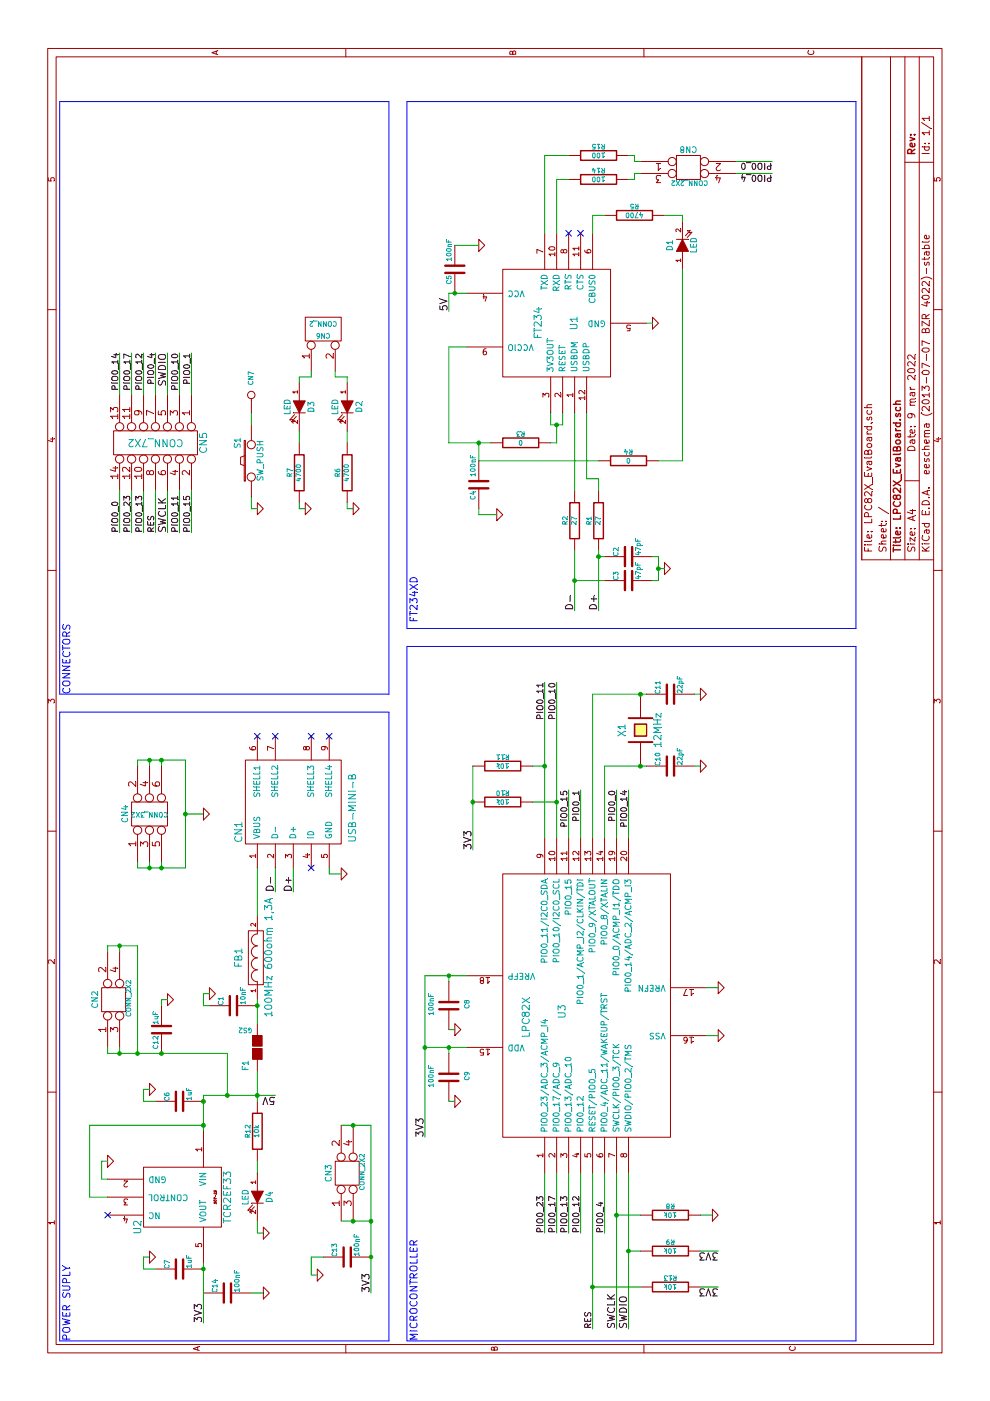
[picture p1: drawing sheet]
EESchema Schematic File Version 2
LIBS:power
LIBS:device
LIBS:transistors
LIBS:conn
LIBS:linear
LIBS:regul
LIBS:74xx
LIBS:cmos4000
LIBS:adc-dac
LIBS:memory
LIBS:xilinx
LIBS:special
LIBS:microcontrollers
LIBS:dsp
LIBS:microchip
LIBS:analog_switches
LIBS:motorola
LIBS:texas
LIBS:intel
LIBS:audio
LIBS:interface
LIBS:digital-audio
LIBS:philips
LIBS:display
LIBS:cypress
LIBS:siliconi
LIBS:opto
LIBS:atmel
LIBS:contrib
LIBS:valves
LIBS:LPC82X_EvalBoard2-cache
EELAYER 27 0
EELAYER END
$Descr A4 11693 8268
encoding utf-8
Sheet 1 1
Title "LPC82X_EvalBoard.sch"
Date "9 mar 2022"
Rev ""
Comp ""
Comment1 ""
Comment2 ""
Comment3 ""
Comment4 ""
$EndDescr
$Comp
L USB-MINI-B CN1
U 1 1
P 5000 2450
F 0 "CN1" H 4750 2900 60  0000 C CNN
F 1 "USB-MINI-B" H 4950 1950 60  0000 C CNN
F 2 "~" H 5000 2450 60  0000 C CNN
F 3 "~" H 5000 2450 60  0000 C CNN
	1    5000 2450
	1    0    0    -1  
$EndComp
$Comp
L GND #PWR?
U 1 1
P 4400 2850
F 0 "#PWR?" H 4400 2850 30  0001 C CNN
F 1 "GND" H 4400 2780 30  0001 C CNN
F 2 "~" H 4400 2850 60  0000 C CNN
F 3 "~" H 4400 2850 60  0000 C CNN
	1    4400 2850
	1    0    0    -1  
$EndComp
$Comp
L C C1
U 1 1
P 3300 1950
F 0 "C1" H 3300 2050 40  0000 L CNN
F 1 "10nF" H 3306 1865 40  0000 L CNN
F 2 "~" H 3338 1800 30  0000 C CNN
F 3 "~" H 3300 1950 60  0000 C CNN
	1    3300 1950
	1    0    0    -1  
$EndComp
$Comp
L CRYSTAL X1
U 1 1
P 5600 5350
F 0 "X1" H 5600 5500 60  0000 C CNN
F 1 "12MHz" H 5600 5200 60  0000 C CNN
F 2 "~" H 5600 5350 60  0000 C CNN
F 3 "~" H 5600 5350 60  0000 C CNN
	1    5600 5350
	1    0    0    -1  
$EndComp
$Comp
L FILTER FB1
U 1 1
P 3700 2150
F 0 "FB1" H 3700 2300 60  0000 C CNN
F 1 "100MHz 600ohm 1,3A" H 3700 2050 60  0000 C CNN
F 2 "~" H 3700 2150 60  0000 C CNN
F 3 "~" H 3700 2150 60  0000 C CNN
	1    3700 2150
	1    0    0    -1  
$EndComp
$Comp
L LED D4
U 1 1
P 1700 2150
F 0 "D4" H 1700 2250 50  0000 C CNN
F 1 "LED" H 1700 2050 50  0000 C CNN
F 2 "~" H 1700 2150 60  0000 C CNN
F 3 "~" H 1700 2150 60  0000 C CNN
	1    1700 2150
	-1   0    0    1   
$EndComp
NoConn ~ 4450 2600
NoConn ~ 5550 2600
NoConn ~ 5550 2300
NoConn ~ 5550 2150
NoConn ~ 5550 2750
$Comp
L GND #PWR?
U 1 1
P 3400 1750
F 0 "#PWR?" H 3400 1750 30  0001 C CNN
F 1 "GND" H 3400 1680 30  0001 C CNN
F 2 "~" H 3400 1750 60  0000 C CNN
F 3 "~" H 3400 1750 60  0000 C CNN
	1    3400 1750
	1    0    0    -1  
$EndComp
$Comp
L R R12
U 1 1
P 2250 2150
F 0 "R12" V 2330 2150 40  0000 C CNN
F 1 "10k" V 2257 2151 40  0000 C CNN
F 2 "~" V 2180 2150 30  0000 C CNN
F 3 "~" H 2250 2150 30  0000 C CNN
	1    2250 2150
	0    -1   -1   0   
$EndComp
$Comp
L GND #PWR?
U 1 1
P 1400 2200
F 0 "#PWR?" H 1400 2200 30  0001 C CNN
F 1 "GND" H 1400 2130 30  0001 C CNN
F 2 "~" H 1400 2200 60  0000 C CNN
F 3 "~" H 1400 2200 60  0000 C CNN
	1    1400 2200
	1    0    0    -1  
$EndComp
$Comp
L TCR2EF33 U2
U 1 1
P 1700 1600
F 0 "U2" H 1950 1150 60  0000 C CNN
F 1 "TCR2EF33" H 1700 1900 60  0000 C CNN
F 2 "" H 1700 1600 60  0000 C CNN
F 3 "" H 1700 1600 60  0000 C CNN
	1    1700 1600
	-1   0    0    1   
$EndComp
$Comp
L C C6
U 1 1
P 2500 1500
F 0 "C6" H 2500 1600 40  0000 L CNN
F 1 "1uF" H 2506 1415 40  0000 L CNN
F 2 "~" H 2538 1350 30  0000 C CNN
F 3 "~" H 2500 1500 60  0000 C CNN
	1    2500 1500
	1    0    0    -1  
$EndComp
$Comp
L C C7
U 1 1
P 1100 1500
F 0 "C7" H 1100 1600 40  0000 L CNN
F 1 "1uF" H 1106 1415 40  0000 L CNN
F 2 "~" H 1138 1350 30  0000 C CNN
F 3 "~" H 1100 1500 60  0000 C CNN
	1    1100 1500
	1    0    0    -1  
$EndComp
Text Label 2550 2300 1    60   ~ 0
5V
$Comp
L GND #PWR?
U 1 1
P 2000 900
F 0 "#PWR?" H 2000 900 30  0001 C CNN
F 1 "GND" H 2000 830 30  0001 C CNN
F 2 "~" H 2000 900 60  0000 C CNN
F 3 "~" H 2000 900 60  0000 C CNN
	1    2000 900 
	1    0    0    -1  
$EndComp
NoConn ~ 1550 900 
$Comp
L GND #PWR?
U 1 1
P 2600 1250
F 0 "#PWR?" H 2600 1250 30  0001 C CNN
F 1 "GND" H 2600 1180 30  0001 C CNN
F 2 "~" H 2600 1250 60  0000 C CNN
F 3 "~" H 2600 1250 60  0000 C CNN
	1    2600 1250
	1    0    0    -1  
$EndComp
$Comp
L GND #PWR?
U 1 1
P 1200 1250
F 0 "#PWR?" H 1200 1250 30  0001 C CNN
F 1 "GND" H 1200 1180 30  0001 C CNN
F 2 "~" H 1200 1250 60  0000 C CNN
F 3 "~" H 1200 1250 60  0000 C CNN
	1    1200 1250
	1    0    0    -1  
$EndComp
Text Label 650  1700 0    60   ~ 0
3V3
Text Label 4250 2300 0    60   ~ 0
D-
Text Label 4250 2450 0    60   ~ 0
D+
$Comp
L C C12
U 1 1
P 3100 1350
F 0 "C12" V 3150 1400 40  0000 L CNN
F 1 "1uF" V 3150 1200 40  0000 L CNN
F 2 "~" H 3138 1200 30  0000 C CNN
F 3 "~" H 3100 1350 60  0000 C CNN
	1    3100 1350
	0    -1   -1   0   
$EndComp
$Comp
L GND #PWR?
U 1 1
P 3350 1400
F 0 "#PWR?" H 3350 1400 30  0001 C CNN
F 1 "GND" H 3350 1330 30  0001 C CNN
F 2 "~" H 3350 1400 60  0000 C CNN
F 3 "~" H 3350 1400 60  0000 C CNN
	1    3350 1400
	1    0    0    -1  
$EndComp
$Comp
L C C8
U 1 1
P 3300 3750
F 0 "C8" V 3150 3700 40  0000 L CNN
F 1 "100nF" V 3450 3650 40  0000 L CNN
F 2 "~" H 3338 3600 30  0000 C CNN
F 3 "~" H 3300 3750 60  0000 C CNN
	1    3300 3750
	0    -1   -1   0   
$EndComp
$Comp
L C C9
U 1 1
P 2700 3750
F 0 "C9" V 2550 3700 40  0000 L CNN
F 1 "100nF" V 2850 3650 40  0000 L CNN
F 2 "~" H 2738 3600 30  0000 C CNN
F 3 "~" H 2700 3750 60  0000 C CNN
	1    2700 3750
	0    -1   -1   0   
$EndComp
Text Label 2200 3550 0    60   ~ 0
3V3
$Comp
L GND #PWR?
U 1 1
P 2500 3800
F 0 "#PWR?" H 2500 3800 30  0001 C CNN
F 1 "GND" H 2500 3730 30  0001 C CNN
F 2 "~" H 2500 3800 60  0000 C CNN
F 3 "~" H 2500 3800 60  0000 C CNN
	1    2500 3800
	1    0    0    -1  
$EndComp
$Comp
L GND #PWR?
U 1 1
P 3100 3800
F 0 "#PWR?" H 3100 3800 30  0001 C CNN
F 1 "GND" H 3100 3730 30  0001 C CNN
F 2 "~" H 3100 3800 60  0000 C CNN
F 3 "~" H 3100 3800 60  0000 C CNN
	1    3100 3800
	1    0    0    -1  
$EndComp
$Comp
L GND #PWR?
U 1 1
P 3050 6000
F 0 "#PWR?" H 3050 6000 30  0001 C CNN
F 1 "GND" H 3050 5930 30  0001 C CNN
F 2 "~" H 3050 6000 60  0000 C CNN
F 3 "~" H 3050 6000 60  0000 C CNN
	1    3050 6000
	1    0    0    -1  
$EndComp
$Comp
L C C10
U 1 1
P 5300 5600
F 0 "C10" H 5300 5700 40  0000 L CNN
F 1 "22pF" H 5306 5515 40  0000 L CNN
F 2 "~" H 5338 5450 30  0000 C CNN
F 3 "~" H 5300 5600 60  0000 C CNN
	1    5300 5600
	1    0    0    -1  
$EndComp
$Comp
L C C11
U 1 1
P 5900 5600
F 0 "C11" H 5900 5700 40  0000 L CNN
F 1 "22pF" H 5906 5515 40  0000 L CNN
F 2 "~" H 5938 5450 30  0000 C CNN
F 3 "~" H 5900 5600 60  0000 C CNN
	1    5900 5600
	1    0    0    -1  
$EndComp
$Comp
L GND #PWR?
U 1 1
P 5300 5850
F 0 "#PWR?" H 5300 5850 30  0001 C CNN
F 1 "GND" H 5300 5780 30  0001 C CNN
F 2 "~" H 5300 5850 60  0000 C CNN
F 3 "~" H 5300 5850 60  0000 C CNN
	1    5300 5850
	1    0    0    -1  
$EndComp
$Comp
L GND #PWR?
U 1 1
P 5900 5850
F 0 "#PWR?" H 5900 5850 30  0001 C CNN
F 1 "GND" H 5900 5780 30  0001 C CNN
F 2 "~" H 5900 5850 60  0000 C CNN
F 3 "~" H 5900 5850 60  0000 C CNN
	1    5900 5850
	1    0    0    -1  
$EndComp
$Comp
L CONN_2X2 CN3
U 1 1
P 1900 2900
F 0 "CN3" H 1900 3050 50  0000 C CNN
F 1 "CONN_2X2" H 1910 2770 40  0000 C CNN
F 2 "~" H 1900 2900 60  0000 C CNN
F 3 "~" H 1900 2900 60  0000 C CNN
	1    1900 2900
	1    0    0    -1  
$EndComp
Text Label 900  3100 0    60   ~ 0
3V3
$Comp
L GND #PWR?
U 1 1
P 4900 1700
F 0 "#PWR?" H 4900 1700 30  0001 C CNN
F 1 "GND" H 4900 1630 30  0001 C CNN
F 2 "~" H 4900 1700 60  0000 C CNN
F 3 "~" H 4900 1700 60  0000 C CNN
	1    4900 1700
	1    0    0    -1  
$EndComp
Text Notes 500  600  0    60   ~ 0
POWER SUPLY
Text Label 5100 4850 2    51   ~ 0
PIO0_1
Text Label 1400 5050 0    51   ~ 0
PIO0_4
Text Label 600  4950 0    51   ~ 0
RES
Text Label 6000 4550 2    51   ~ 0
PIO0_11
Text Label 1400 4850 0    51   ~ 0
PIO0_12
Text Label 1400 4750 0    51   ~ 0
PIO0_13
Text Label 5100 5250 2    51   ~ 0
PIO0_14
Text Label 1400 4550 0    51   ~ 0
PIO0_23
Text Label 5100 4750 2    51   ~ 0
PIO0_15
Text Label 1400 4650 0    51   ~ 0
PIO0_17
$Comp
L GS2 F1
U 1 1
P 2950 2150
F 0 "F1" V 3050 2300 50  0000 C CNN
F 1 "GS2" H 3050 2001 40  0000 C CNN
F 2 "~" H 2950 2150 60  0000 C CNN
F 3 "~" H 2950 2150 60  0000 C CNN
	1    2950 2150
	0    -1   -1   0   
$EndComp
Text Notes 5900 600  0    60   ~ 0
CONNECTORS
Text Notes 500  3500 0    60   ~ 0
MICROCONTROLLER
$Comp
L C C13
U 1 1
P 1200 2900
F 0 "C13" H 1200 3000 40  0000 L CNN
F 1 "100nF" H 1206 2815 40  0000 L CNN
F 2 "~" H 1238 2750 30  0000 C CNN
F 3 "~" H 1200 2900 60  0000 C CNN
	1    1200 2900
	1    0    0    -1  
$EndComp
$Comp
L GND #PWR?
U 1 1
P 1050 2650
F 0 "#PWR?" H 1050 2650 30  0001 C CNN
F 1 "GND" H 1050 2580 30  0001 C CNN
F 2 "~" H 1050 2650 60  0000 C CNN
F 3 "~" H 1050 2650 60  0000 C CNN
	1    1050 2650
	1    0    0    -1  
$EndComp
$Comp
L CONN_2X2 CN2
U 1 1
P 3350 950
F 0 "CN2" H 3350 1100 50  0000 C CNN
F 1 "CONN_2X2" H 3360 820 40  0000 C CNN
F 2 "~" H 3350 950 60  0000 C CNN
F 3 "~" H 3350 950 60  0000 C CNN
	1    3350 950 
	1    0    0    -1  
$EndComp
$Comp
L CONN_3X2 CN4
U 1 1
P 4900 1300
F 0 "CN4" H 4900 1550 50  0000 C CNN
F 1 "CONN_3X2" V 4900 1350 40  0000 C CNN
F 2 "~" H 4900 1300 60  0000 C CNN
F 3 "~" H 4900 1300 60  0000 C CNN
	1    4900 1300
	1    0    0    -1  
$EndComp
$Comp
L LPC82X U3
U 1 1
P 3250 4900
F 0 "U3" H 3250 5100 60  0000 C CNN
F 1 "LPC82X" H 3200 5400 60  0000 C CNN
F 2 "" H 3200 5100 60  0000 C CNN
F 3 "" H 3200 5100 60  0000 C CNN
	1    3250 4900
	1    0    0    -1  
$EndComp
$Comp
L GND #PWR?
U 1 1
P 3450 6000
F 0 "#PWR?" H 3450 6000 30  0001 C CNN
F 1 "GND" H 3450 5930 30  0001 C CNN
F 2 "~" H 3450 6000 60  0000 C CNN
F 3 "~" H 3450 6000 60  0000 C CNN
	1    3450 6000
	1    0    0    -1  
$EndComp
$Comp
L R R8
U 1 1
P 1550 5600
F 0 "R8" V 1630 5600 40  0000 C CNN
F 1 "10k" V 1557 5601 40  0000 C CNN
F 2 "~" V 1480 5600 30  0000 C CNN
F 3 "~" H 1550 5600 30  0000 C CNN
	1    1550 5600
	1    0    0    -1  
$EndComp
$Comp
L R R9
U 1 1
P 1250 5600
F 0 "R9" V 1330 5600 40  0000 C CNN
F 1 "10k" V 1257 5601 40  0000 C CNN
F 2 "~" V 1180 5600 30  0000 C CNN
F 3 "~" H 1250 5600 30  0000 C CNN
	1    1250 5600
	1    0    0    -1  
$EndComp
$Comp
L GND #PWR?
U 1 1
P 1550 5950
F 0 "#PWR?" H 1550 5950 30  0001 C CNN
F 1 "GND" H 1550 5880 30  0001 C CNN
F 2 "~" H 1550 5950 60  0000 C CNN
F 3 "~" H 1550 5950 60  0000 C CNN
	1    1550 5950
	1    0    0    -1  
$EndComp
Text Label 1250 6000 1    60   ~ 0
3V3
$Comp
L R R13
U 1 1
P 950 5600
F 0 "R13" V 1030 5600 40  0000 C CNN
F 1 "10k" V 957 5601 40  0000 C CNN
F 2 "~" V 880 5600 30  0000 C CNN
F 3 "~" H 950 5600 30  0000 C CNN
	1    950  5600
	1    0    0    -1  
$EndComp
Text Label 950  6000 1    60   ~ 0
3V3
Text Label 600  5150 0    60   ~ 0
SWCLK
Text Label 600  5250 0    60   ~ 0
SWDIO
Text Label 6000 4650 2    51   ~ 0
PIO0_10
$Comp
L R R10
U 1 1
P 5000 4200
F 0 "R10" V 5080 4200 40  0000 C CNN
F 1 "10k" V 5007 4201 40  0000 C CNN
F 2 "~" V 4930 4200 30  0000 C CNN
F 3 "~" H 5000 4200 30  0000 C CNN
	1    5000 4200
	1    0    0    -1  
$EndComp
$Comp
L R R11
U 1 1
P 5300 4200
F 0 "R11" V 5380 4200 40  0000 C CNN
F 1 "10k" V 5307 4201 40  0000 C CNN
F 2 "~" V 5230 4200 30  0000 C CNN
F 3 "~" H 5300 4200 30  0000 C CNN
	1    5300 4200
	1    0    0    -1  
$EndComp
Text Label 4600 3950 0    60   ~ 0
3V3
Text Label 5100 5150 2    51   ~ 0
PIO0_0
$Comp
L CONN_2X2 CN8
U 1 1
P 10300 5750
F 0 "CN8" H 10300 5900 50  0000 C CNN
F 1 "CONN_2X2" H 10310 5620 40  0000 C CNN
F 2 "~" H 10300 5750 60  0000 C CNN
F 3 "~" H 10300 5750 60  0000 C CNN
	1    10300 5750
	0    1    1    0   
$EndComp
Text Label 10250 6450 1    51   ~ 0
PIO0_4
Text Label 10350 6450 1    51   ~ 0
PIO0_0
$Comp
L R R14
U 1 1
P 10200 5000
F 0 "R14" V 10280 5000 40  0000 C CNN
F 1 "100" V 10207 5001 40  0000 C CNN
F 2 "~" V 10130 5000 30  0000 C CNN
F 3 "~" H 10200 5000 30  0000 C CNN
	1    10200 5000
	1    0    0    -1  
$EndComp
$Comp
L R R15
U 1 1
P 10400 5000
F 0 "R15" V 10480 5000 40  0000 C CNN
F 1 "100" V 10407 5001 40  0000 C CNN
F 2 "~" V 10330 5000 30  0000 C CNN
F 3 "~" H 10400 5000 30  0000 C CNN
	1    10400 5000
	1    0    0    -1  
$EndComp
$Comp
L FT234 U1
U 1 1
P 9000 4750
F 0 "U1" H 9000 4700 60  0000 C CNN
F 1 "FT234" H 9000 5000 60  0000 C CNN
F 2 "" H 9000 4900 60  0000 C CNN
F 3 "" H 9000 4900 60  0000 C CNN
	1    9000 4750
	1    0    0    -1  
$EndComp
$Comp
L C C4
U 1 1
P 7650 4000
F 0 "C4" V 7700 4050 40  0000 L CNN
F 1 "100nF" V 7700 3750 40  0000 L CNN
F 2 "~" H 7688 3850 30  0000 C CNN
F 3 "~" H 7650 4000 60  0000 C CNN
	1    7650 4000
	0    -1   -1   0   
$EndComp
$Comp
L GND #PWR?
U 1 1
P 7400 4150
F 0 "#PWR?" H 7400 4150 30  0001 C CNN
F 1 "GND" H 7400 4080 30  0001 C CNN
F 2 "~" H 7400 4150 60  0000 C CNN
F 3 "~" H 7400 4150 60  0000 C CNN
	1    7400 4150
	1    0    0    -1  
$EndComp
$Comp
L GND #PWR?
U 1 1
P 9000 5450
F 0 "#PWR?" H 9000 5450 30  0001 C CNN
F 1 "GND" H 9000 5380 30  0001 C CNN
F 2 "~" H 9000 5450 60  0000 C CNN
F 3 "~" H 9000 5450 60  0000 C CNN
	1    9000 5450
	1    0    0    -1  
$EndComp
NoConn ~ 9750 4850
NoConn ~ 9750 4750
Text Label 9100 3750 0    60   ~ 0
5V
$Comp
L C C5
U 1 1
P 9450 3800
F 0 "C5" V 9500 3850 40  0000 L CNN
F 1 "100nF" V 9500 3550 40  0000 L CNN
F 2 "~" H 9488 3650 30  0000 C CNN
F 3 "~" H 9450 3800 60  0000 C CNN
	1    9450 3800
	0    -1   -1   0   
$EndComp
$Comp
L GND #PWR?
U 1 1
P 9650 4000
F 0 "#PWR?" H 9650 4000 30  0001 C CNN
F 1 "GND" H 9650 3930 30  0001 C CNN
F 2 "~" H 9650 4000 60  0000 C CNN
F 3 "~" H 9650 4000 60  0000 C CNN
	1    9650 4000
	1    0    0    -1  
$EndComp
$Comp
L R R5
U 1 1
P 9900 5300
F 0 "R5" V 9980 5300 40  0000 C CNN
F 1 "4700" V 9907 5301 40  0000 C CNN
F 2 "~" V 9830 5300 30  0000 C CNN
F 3 "~" H 9900 5300 30  0000 C CNN
	1    9900 5300
	1    0    0    -1  
$EndComp
$Comp
L LED D1
U 1 1
P 9650 5700
F 0 "D1" H 9650 5800 50  0000 C CNN
F 1 "LED" H 9650 5600 50  0000 C CNN
F 2 "~" H 9650 5700 60  0000 C CNN
F 3 "~" H 9650 5700 60  0000 C CNN
	1    9650 5700
	1    0    0    -1  
$EndComp
$Comp
L R R3
U 1 1
P 8000 4350
F 0 "R3" V 8080 4350 40  0000 C CNN
F 1 "0" V 8007 4351 40  0000 C CNN
F 2 "~" V 7930 4350 30  0000 C CNN
F 3 "~" H 8000 4350 30  0000 C CNN
	1    8000 4350
	1    0    0    -1  
$EndComp
$Comp
L R R4
U 1 1
P 7850 5250
F 0 "R4" V 7930 5250 40  0000 C CNN
F 1 "0" V 7857 5251 40  0000 C CNN
F 2 "~" V 7780 5250 30  0000 C CNN
F 3 "~" H 7850 5250 30  0000 C CNN
	1    7850 5250
	1    0    0    -1  
$EndComp
$Comp
L R R2
U 1 1
P 7350 4800
F 0 "R2" V 7430 4800 40  0000 C CNN
F 1 "27" V 7357 4801 40  0000 C CNN
F 2 "~" V 7280 4800 30  0000 C CNN
F 3 "~" H 7350 4800 30  0000 C CNN
	1    7350 4800
	0    -1   -1   0   
$EndComp
$Comp
L R R1
U 1 1
P 7350 5000
F 0 "R1" V 7430 5000 40  0000 C CNN
F 1 "27" V 7357 5001 40  0000 C CNN
F 2 "~" V 7280 5000 30  0000 C CNN
F 3 "~" H 7350 5000 30  0000 C CNN
	1    7350 5000
	0    -1   -1   0   
$EndComp
$Comp
L C C2
U 1 1
P 7050 5250
F 0 "C2" H 7050 5350 40  0000 L CNN
F 1 "47pF" H 7056 5165 40  0000 L CNN
F 2 "~" H 7088 5100 30  0000 C CNN
F 3 "~" H 7050 5250 60  0000 C CNN
	1    7050 5250
	1    0    0    -1  
$EndComp
$Comp
L C C3
U 1 1
P 6850 5250
F 0 "C3" H 6850 5350 40  0000 L CNN
F 1 "47pF" H 6856 5165 40  0000 L CNN
F 2 "~" H 6888 5100 30  0000 C CNN
F 3 "~" H 6850 5250 60  0000 C CNN
	1    6850 5250
	1    0    0    -1  
$EndComp
Text Label 6600 4800 0    60   ~ 0
D-
Text Label 6600 5000 0    60   ~ 0
D+
$Comp
L GND #PWR?
U 1 1
P 6950 5550
F 0 "#PWR?" H 6950 5550 30  0001 C CNN
F 1 "GND" H 6950 5480 30  0001 C CNN
F 2 "~" H 6950 5550 60  0000 C CNN
F 3 "~" H 6950 5550 60  0000 C CNN
	1    6950 5550
	1    0    0    -1  
$EndComp
$Comp
L CONN_7X2 CN5
U 1 1
P 8000 1300
F 0 "CN5" H 8000 1700 60  0000 C CNN
F 1 "CONN_7X2" V 8000 1300 60  0000 C CNN
F 2 "~" H 8000 1300 60  0000 C CNN
F 3 "~" H 8000 1300 60  0000 C CNN
	1    8000 1300
	-1   0    0    1   
$EndComp
Text Label 7250 1000 0    51   ~ 0
PIO0_0
Text Label 7250 1100 0    51   ~ 0
PIO0_23
Text Label 7250 1200 0    51   ~ 0
PIO0_13
Text Label 7250 1300 0    51   ~ 0
RES
Text Label 7250 1400 0    60   ~ 0
SWCLK
Text Label 7250 1500 0    51   ~ 0
PIO0_11
Text Label 7250 1600 0    51   ~ 0
PIO0_15
Text Label 8750 1000 2    51   ~ 0
PIO0_14
Text Label 8750 1100 2    51   ~ 0
PIO0_17
Text Label 8750 1200 2    51   ~ 0
PIO0_12
Text Label 8750 1300 2    51   ~ 0
PIO0_4
Text Label 8750 1400 2    60   ~ 0
SWDIO
Text Label 8750 1500 2    51   ~ 0
PIO0_10
Text Label 8750 1600 2    51   ~ 0
PIO0_1
$Comp
L CONN_2 CN6
U 1 1
P 8950 2700
F 0 "CN6" V 8900 2700 40  0000 C CNN
F 1 "CONN_2" V 9000 2700 40  0000 C CNN
F 2 "~" H 8950 2700 60  0000 C CNN
F 3 "~" H 8950 2700 60  0000 C CNN
	1    8950 2700
	1    0    0    -1  
$EndComp
$Comp
L CONN_1 CN7
U 1 1
P 8400 2100
F 0 "CN7" H 8480 2100 40  0000 L CNN
F 1 "CONN_1" H 8400 2155 30  0001 C CNN
F 2 "~" H 8400 2100 60  0000 C CNN
F 3 "~" H 8400 2100 60  0000 C CNN
	1    8400 2100
	1    0    0    -1  
$EndComp
$Comp
L C C14
U 1 1
P 900 1900
F 0 "C14" H 900 2000 40  0000 L CNN
F 1 "100nF" H 906 1815 40  0000 L CNN
F 2 "~" H 938 1750 30  0000 C CNN
F 3 "~" H 900 1900 60  0000 C CNN
	1    900  1900
	1    0    0    -1  
$EndComp
$Comp
L GND #PWR?
U 1 1
P 900 2200
F 0 "#PWR?" H 900 2200 30  0001 C CNN
F 1 "GND" H 900 2130 30  0001 C CNN
F 2 "~" H 900 2200 60  0000 C CNN
F 3 "~" H 900 2200 60  0000 C CNN
	1    900  2200
	1    0    0    -1  
$EndComp
$Comp
L LED D2
U 1 1
P 8300 2900
F 0 "D2" H 8300 3000 50  0000 C CNN
F 1 "LED" H 8300 2800 50  0000 C CNN
F 2 "~" H 8300 2900 60  0000 C CNN
F 3 "~" H 8300 2900 60  0000 C CNN
	1    8300 2900
	-1   0    0    1   
$EndComp
$Comp
L LED D3
U 1 1
P 8300 2500
F 0 "D3" H 8300 2600 50  0000 C CNN
F 1 "LED" H 8300 2400 50  0000 C CNN
F 2 "~" H 8300 2500 60  0000 C CNN
F 3 "~" H 8300 2500 60  0000 C CNN
	1    8300 2500
	-1   0    0    1   
$EndComp
$Comp
L R R7
U 1 1
P 7750 2500
F 0 "R7" V 7830 2500 40  0000 C CNN
F 1 "4700" V 7757 2501 40  0000 C CNN
F 2 "~" V 7680 2500 30  0000 C CNN
F 3 "~" H 7750 2500 30  0000 C CNN
	1    7750 2500
	0    -1   -1   0   
$EndComp
$Comp
L R R6
U 1 1
P 7750 2900
F 0 "R6" V 7830 2900 40  0000 C CNN
F 1 "4700" V 7757 2901 40  0000 C CNN
F 2 "~" V 7680 2900 30  0000 C CNN
F 3 "~" H 7750 2900 30  0000 C CNN
	1    7750 2900
	0    -1   -1   0   
$EndComp
$Comp
L GND #PWR?
U 1 1
P 7450 2550
F 0 "#PWR?" H 7450 2550 30  0001 C CNN
F 1 "GND" H 7450 2480 30  0001 C CNN
F 2 "~" H 7450 2550 60  0000 C CNN
F 3 "~" H 7450 2550 60  0000 C CNN
	1    7450 2550
	1    0    0    -1  
$EndComp
$Comp
L GND #PWR?
U 1 1
P 7450 2950
F 0 "#PWR?" H 7450 2950 30  0001 C CNN
F 1 "GND" H 7450 2880 30  0001 C CNN
F 2 "~" H 7450 2950 60  0000 C CNN
F 3 "~" H 7450 2950 60  0000 C CNN
	1    7450 2950
	1    0    0    -1  
$EndComp
$Comp
L SW_PUSH S1
U 1 1
P 7850 2100
F 0 "S1" H 8000 2210 50  0000 C CNN
F 1 "SW_PUSH" H 7850 2020 50  0000 C CNN
F 2 "~" H 7850 2100 60  0000 C CNN
F 3 "~" H 7850 2100 60  0000 C CNN
	1    7850 2100
	1    0    0    -1  
$EndComp
$Comp
L GND #PWR?
U 1 1
P 7450 2150
F 0 "#PWR?" H 7450 2150 30  0001 C CNN
F 1 "GND" H 7450 2080 30  0001 C CNN
F 2 "~" H 7450 2150 60  0000 C CNN
F 3 "~" H 7450 2150 60  0000 C CNN
	1    7450 2150
	1    0    0    -1  
$EndComp
Wire Wire Line
	4400 2850 4400 2750
Wire Wire Line
	4400 2750 4450 2750
Wire Wire Line
	3150 2150 3350 2150
Connection ~ 3300 2150
Wire Wire Line
	3300 1750 3300 1700
Wire Wire Line
	3300 1700 3400 1700
Wire Wire Line
	3400 1700 3400 1750
Wire Wire Line
	2500 2150 2750 2150
Wire Wire Line
	2000 2150 1900 2150
Wire Wire Line
	1400 2200 1400 2150
Wire Wire Line
	1400 2150 1500 2150
Wire Wire Line
	2550 1700 2550 2300
Connection ~ 2550 2150
Wire Wire Line
	650  1700 1150 1700
Wire Wire Line
	2250 1700 2550 1700
Connection ~ 2500 1700
Connection ~ 2300 1700
Wire Wire Line
	1850 900  1850 850 
Wire Wire Line
	1850 850  2000 850 
Wire Wire Line
	2000 850  2000 900 
Wire Wire Line
	2300 1700 2300 750 
Wire Wire Line
	2300 750  1700 750 
Wire Wire Line
	1700 750  1700 900 
Wire Wire Line
	1100 1300 1100 1200
Wire Wire Line
	1100 1200 1200 1200
Wire Wire Line
	1200 1200 1200 1250
Wire Wire Line
	2500 1300 2500 1200
Wire Wire Line
	2500 1200 2600 1200
Wire Wire Line
	2600 1200 2600 1250
Connection ~ 1100 1700
Wire Wire Line
	4250 2300 4450 2300
Wire Wire Line
	4250 2450 4450 2450
Wire Wire Line
	2900 1900 2550 1900
Wire Wire Line
	2900 900  2900 1900
Connection ~ 2550 1900
Connection ~ 2900 1350
Wire Wire Line
	2900 1000 2950 1000
Wire Wire Line
	2900 900  2950 900 
Connection ~ 2900 1000
Wire Wire Line
	3300 1350 3350 1350
Wire Wire Line
	3350 1350 3350 1400
Wire Wire Line
	2200 3550 3550 3550
Wire Wire Line
	3550 3550 3550 3900
Wire Wire Line
	3500 3750 3550 3750
Connection ~ 3550 3750
Wire Wire Line
	2900 3750 2950 3750
Connection ~ 2950 3750
Wire Wire Line
	3100 3800 3100 3750
Wire Wire Line
	2500 3800 2500 3750
Wire Wire Line
	3050 6000 3050 5900
Wire Wire Line
	5900 4950 5900 5400
Wire Wire Line
	5300 5050 5300 5400
Connection ~ 5300 5350
Connection ~ 5900 5350
Wire Wire Line
	5300 5850 5300 5800
Wire Wire Line
	5900 5850 5900 5800
Wire Wire Line
	2300 3100 900  3100
Wire Wire Line
	1500 2850 1500 3100
Connection ~ 1500 2950
Wire Wire Line
	2300 2850 2300 3100
Connection ~ 1500 3100
Connection ~ 2300 2950
Wire Wire Line
	4450 1150 4450 1550
Wire Wire Line
	4450 1250 4500 1250
Wire Wire Line
	4450 1350 4500 1350
Connection ~ 4450 1350
Wire Wire Line
	5350 1550 5350 1150
Wire Wire Line
	5350 1250 5300 1250
Wire Wire Line
	5350 1350 5300 1350
Connection ~ 5350 1350
Wire Wire Line
	4900 1700 4900 1550
Wire Wire Line
	4450 1550 5350 1550
Connection ~ 4900 1550
Wire Notes Line
	500  500  5750 500 
Wire Notes Line
	5750 500  5750 3250
Wire Notes Line
	5750 3250 500  3250
Wire Notes Line
	500  3250 500  500 
Wire Wire Line
	4700 4550 6000 4550
Wire Wire Line
	4700 5250 5100 5250
Wire Wire Line
	4700 4750 5100 4750
Wire Notes Line
	500  7150 500  3400
Wire Notes Line
	5900 500  5900 3250
Wire Notes Line
	5900 3250 10850 3250
Wire Notes Line
	10850 3250 10850 500 
Wire Notes Line
	10850 500  5900 500 
Connection ~ 1200 3100
Wire Wire Line
	1050 2650 1050 2600
Wire Wire Line
	1050 2600 1200 2600
Wire Wire Line
	1200 2600 1200 2700
Wire Wire Line
	3800 1150 2900 1150
Wire Wire Line
	3800 900  3800 1150
Wire Wire Line
	3800 1000 3750 1000
Connection ~ 2900 1150
Wire Wire Line
	3800 900  3750 900 
Connection ~ 3800 1000
Wire Wire Line
	4450 1150 4500 1150
Connection ~ 4450 1250
Wire Wire Line
	5350 1150 5300 1150
Connection ~ 5350 1250
Wire Wire Line
	4050 2150 4450 2150
Wire Wire Line
	2950 3550 2950 3900
Connection ~ 2950 3550
Wire Wire Line
	3450 6000 3450 5900
Wire Wire Line
	600  5150 1900 5150
Wire Wire Line
	1550 5150 1550 5350
Wire Wire Line
	600  5250 1900 5250
Wire Wire Line
	1250 5250 1250 5350
Connection ~ 1550 5150
Connection ~ 1250 5250
Wire Wire Line
	1550 5950 1550 5850
Wire Wire Line
	1250 6000 1250 5850
Wire Wire Line
	950  5350 950  4950
Wire Wire Line
	600  4950 1900 4950
Connection ~ 950  4950
Wire Wire Line
	950  6000 950  5850
Wire Wire Line
	1400 5050 1900 5050
Wire Wire Line
	1400 4850 1900 4850
Wire Wire Line
	1400 4750 1900 4750
Wire Wire Line
	1400 4650 1900 4650
Wire Wire Line
	1400 4550 1900 4550
Wire Wire Line
	4700 4650 6000 4650
Wire Wire Line
	5300 4550 5300 4450
Connection ~ 5300 4550
Wire Wire Line
	5000 4450 5000 4650
Connection ~ 5000 4650
Wire Wire Line
	4600 3950 5300 3950
Connection ~ 5000 3950
Wire Wire Line
	5100 4850 4700 4850
Wire Wire Line
	4700 5150 5100 5150
Wire Wire Line
	10350 6450 10350 6150
Wire Wire Line
	10250 6150 10250 6450
Wire Wire Line
	10250 5350 10250 5300
Wire Wire Line
	10250 5300 10200 5300
Wire Wire Line
	10200 5300 10200 5250
Wire Wire Line
	10350 5350 10350 5300
Wire Wire Line
	10350 5300 10400 5300
Wire Wire Line
	10400 5300 10400 5250
Wire Wire Line
	4700 4950 5900 4950
Wire Wire Line
	4700 5050 5300 5050
Wire Wire Line
	8150 4700 8250 4700
Wire Wire Line
	8000 3750 8800 3750
Wire Wire Line
	8800 3750 8800 3900
Wire Wire Line
	9000 5450 9000 5400
Wire Wire Line
	7400 4150 7400 4000
Wire Wire Line
	7400 4000 7450 4000
Wire Wire Line
	9100 3750 9250 3750
Wire Wire Line
	9250 3750 9250 3900
Connection ~ 9250 3800
Wire Wire Line
	9650 4000 9650 3800
Wire Wire Line
	9750 4950 9900 4950
Wire Wire Line
	9900 4950 9900 5050
Wire Wire Line
	9900 5550 9900 5700
Wire Wire Line
	9900 5700 9850 5700
Wire Wire Line
	8250 4600 8150 4600
Wire Wire Line
	8150 4600 8150 4700
Wire Wire Line
	8150 4650 8000 4650
Wire Wire Line
	8000 4650 8000 4600
Connection ~ 8150 4650
Wire Wire Line
	8000 3750 8000 4100
Wire Wire Line
	8000 4000 7850 4000
Connection ~ 8000 4000
Wire Wire Line
	7850 5700 9450 5700
Wire Wire Line
	7850 5700 7850 5500
Wire Wire Line
	7850 4000 7850 5000
Wire Wire Line
	8250 4800 7600 4800
Wire Wire Line
	7600 5000 7700 5000
Wire Wire Line
	7700 5000 7700 4900
Wire Wire Line
	7700 4900 8250 4900
Wire Wire Line
	6600 5000 7100 5000
Wire Wire Line
	7050 5000 7050 5050
Wire Wire Line
	6600 4800 7100 4800
Wire Wire Line
	6850 4800 6850 5050
Connection ~ 6850 4800
Connection ~ 7050 5000
Wire Wire Line
	6850 5450 6850 5500
Wire Wire Line
	6850 5500 7050 5500
Wire Wire Line
	6950 5500 6950 5550
Wire Wire Line
	7050 5500 7050 5450
Connection ~ 6950 5500
Wire Wire Line
	9750 4650 10200 4650
Wire Wire Line
	10200 4650 10200 4750
Wire Wire Line
	9750 4550 10400 4550
Wire Wire Line
	10400 4550 10400 4750
Wire Wire Line
	8400 1600 8750 1600
Wire Wire Line
	8750 1500 8400 1500
Wire Wire Line
	8750 1400 8400 1400
Wire Wire Line
	8750 1300 8400 1300
Wire Wire Line
	8750 1200 8400 1200
Wire Wire Line
	8750 1100 8400 1100
Wire Wire Line
	8750 1000 8400 1000
Wire Wire Line
	7250 1000 7600 1000
Wire Wire Line
	7250 1100 7600 1100
Wire Wire Line
	7250 1200 7600 1200
Wire Wire Line
	7250 1300 7600 1300
Wire Wire Line
	7250 1400 7600 1400
Wire Wire Line
	7250 1500 7600 1500
Wire Wire Line
	7250 1600 7600 1600
Wire Wire Line
	900  2200 900  2100
Wire Wire Line
	7450 2550 7450 2500
Wire Wire Line
	7450 2500 7500 2500
Wire Wire Line
	7450 2950 7450 2900
Wire Wire Line
	7450 2900 7500 2900
Wire Wire Line
	8000 2500 8100 2500
Wire Wire Line
	8000 2900 8100 2900
Wire Wire Line
	8500 2900 8550 2900
Wire Wire Line
	8550 2900 8550 2800
Wire Wire Line
	8550 2800 8600 2800
Wire Wire Line
	8500 2500 8550 2500
Wire Wire Line
	8550 2500 8550 2600
Wire Wire Line
	8550 2600 8600 2600
Wire Wire Line
	8250 2100 8150 2100
Wire Wire Line
	7450 2150 7450 2100
Wire Wire Line
	7450 2100 7550 2100
Wire Notes Line
	500  7150 6300 7150
Wire Notes Line
	500  3400 6300 3400
Wire Notes Line
	6300 3400 6300 7150
Wire Notes Line
	6450 3400 6450 7150
Text Notes 6500 3500 0    60   ~ 0
FT234XD
Wire Notes Line
	6450 3400 10850 3400
Wire Notes Line
	10850 3400 10850 7150
Wire Notes Line
	10850 7150 6450 7150
$EndSCHEMATC
